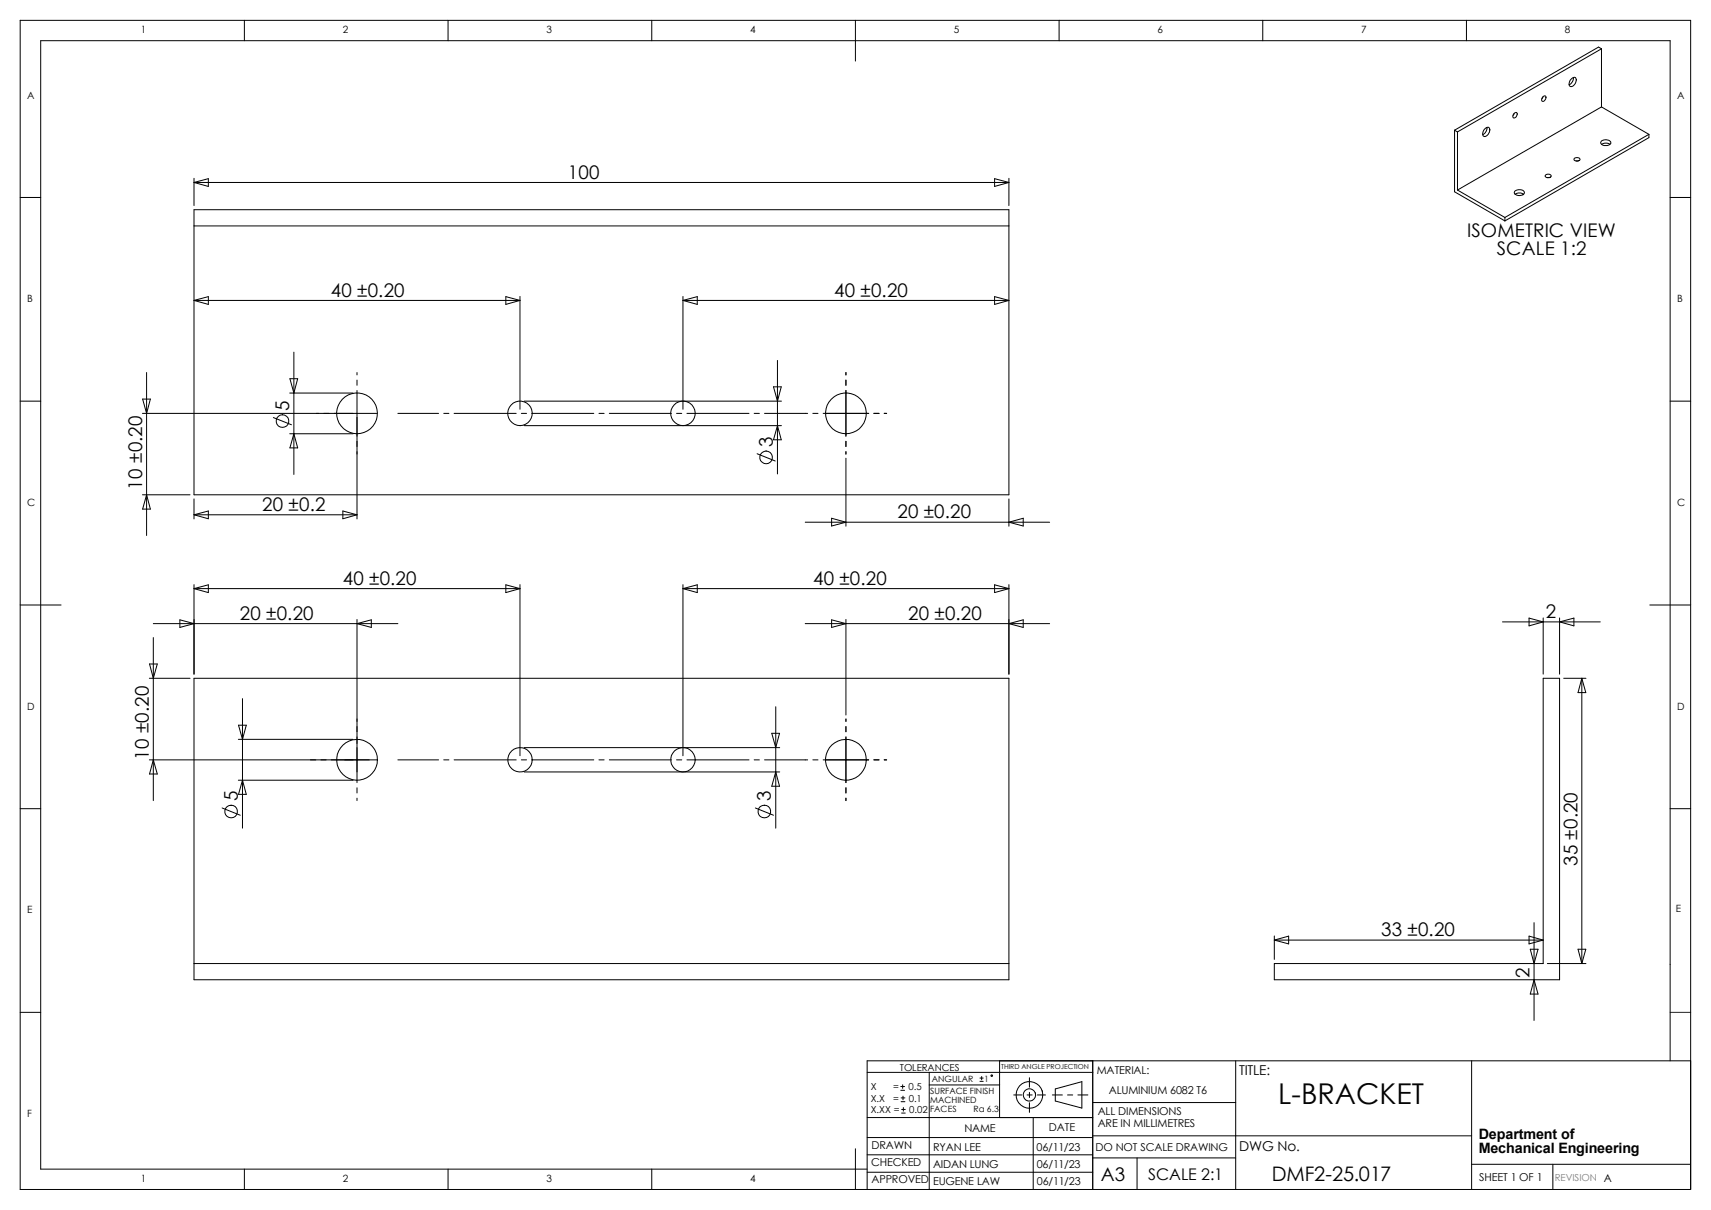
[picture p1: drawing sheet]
<svg xmlns="http://www.w3.org/2000/svg" width="420mm" height="297mm" viewBox="0 0 420 297" stroke-linecap="round" stroke-linejoin="round" font-family="sans-serif">
<path d="M410 248.5h5" fill="none" stroke="#00f" stroke-width=".25"/>
<g fill="none" stroke="#000" stroke-width=".25">
<path d="M5 5h410v287h-410zM60 5v5M110 5v5M160 5v5M210 5v10M260 5v5M310 5v5M360 5v5M385.5 19.6a.72 .72 0 0 1 .7-.6 .72 .72 0 0 1 .7 .4 1.49 1.49 0 0 1-1.5 1.8 1.24 1.24 0 0 1 .1-1.6zM386.2 19v.2a1.96 1.96 0 0 1-1.1 1.6M393.1 12l-.7-.4-35.4 20.4M393.1 12l-35.3 20.4"/>
<path d="M393.1 12v14.2M357 32v15.1l12.4 7.1M357 32l.8 .4M357.8 32.4v14.3M364.3 31.8a.71 .71 0 0 1 .7-.6 .71 .71 0 0 1 .7 .5 1.48 1.48 0 0 1-1.5 1.7 1.23 1.23 0 0 1 .1-1.6zM365 31.3v.2a1.96 1.96 0 0 1-1.1 1.6M371.6 27.9l-.2 .4M371.7 27.8a.45 .45 0 0 1 .7 0 .45 .45 0 0 1-.1 .6 .48 .48 0 0 1-.6 .6 .48 .48 0 0 1-.3-.8zM378.7 23.8l-.2 .4M378.8 23.7a.45 .45 0 0 1 .7 0 .45 .45 0 0 1-.2 .7 .51 .51 0 0 1-.7 .5 .51 .51 0 0 1 0-.9zM386.4 38.9l.4-.2a.59 .59 0 0 1 .7 0 .59 .59 0 0 1 .2 .6l-.6 .2a.53 .53 0 0 1-.5-.1 .53 .53 0 0 1-.2-.5zM386.8 39.5h.5"/>
<path d="M393.1 34.7a1.65 1.65 0 0 1 2.3 .2 1.31 1.31 0 0 1-2 .7 .56 .56 0 0 1-.3-.9zM393.1 26.2l-35.3 20.5M393.1 26.2l11.6 6.8M393.1 35.4l.9-.3 .8 .1 .4 .2M404.7 33l-35.3 20.4M404.7 33v.8l-35.3 20.4M5 48.5h5M47.6 51.5h200v70h-200zM47.6 43.8v6.7M47.6 55.5h200M47.6 44.8l3.5-.9v1.9zM47.6 44.8h200"/>
<path d="M244.1 43.9l3.5 .9-3.5 1zM247.6 43.8v6.7M357.8 46.7l11.6 6.7M369.4 53.4v.8M371.9 46.9l.6-.3a1.02 1.02 0 0 1 1.1 0 1.02 1.02 0 0 1 .5 1l-.3 .2a1.57 1.57 0 0 1-2.1-.5zM371.9 47.7l.1-.1a1.93 1.93 0 0 1 2 .1M379.3 43a.81 .81 0 0 1 1.4 .3l-.3 .3a.66 .66 0 0 1-.7 0 .66 .66 0 0 1-.4-.6zM379.8 43.6h.5M410 48.5h5M47.6 73.7l3.5-.9v1.9zM47.6 73.7h80M124.2 72.8l3.4 .9-3.4 1z"/>
<path d="M127.6 72.8v27.7M167.6 72.8v27.7M167.6 73.7l3.6-.9v1.9zM167.6 73.7h80M244.1 72.8l3.5 .9-3.5 1zM5 98.5h5M35 98h1.9l-.9 3.5zM36 91.4v40M71.1 96.5h15.6M71.2 93h1.9l-1 3.5zM72.1 86.4v30.1M87.6 91.4v.6"/>
<path d="M87.6 93.3v1.3M87.6 95.8v31.6M128.7 98.5h63.1M189.9 95h1.9l-1 3.5zM190.8 88.5v27.8M207.6 91.4v.6M207.6 93.3v1.3M207.6 95.8v11.3M410 98.5h5M35 101.5h57.6M67.1 102.5l4.4 1.8M71.1 106.5h15.6"/>
<path d="M72.1 106.5l1 3.4h-1.9zM97.7 101.5h10M108.9 101.5h1.3M111.5 101.5h15.2M128 101.5h1.2M128.7 104.5h63.1M130.5 101.5h15.3M147 101.5h1.3M149.6 101.5h15.2M166.1 101.5h1.2M168.6 101.5h15.3M185.1 101.5h1.3"/>
<path d="M185.8 111.4l4.5 1.8M187.7 101.5h10.5M190.8 104.5l1 3.4h-1.9zM199.5 101.5h1.3M202.1 101.5h11.1M207.6 108.3v1.3M207.6 110.9v.6M207.6 112.5v16.7M214.5 101.5h1.3M217 101.5h.6M35 121.5h11.7M36 121.5l.9 3.5h-1.9z"/>
<path d="M47.6 122.5v4.9M47.6 126.4l3.5-1v1.9zM47.6 126.4h40M84.2 125.4l3.4 1-3.4 .9zM197.7 128.2h59.9M204.1 127.2l3.5 1-3.5 .9zM247.6 122.5v6.7M247.6 128.2l3.6-1v1.9zM5 148.5h10M37.6 153.1h60.1M37.6 156.5v40M44.2 152.1l3.4 1-3.4 .9z"/>
<path d="M47.6 143.5v22M47.6 144.5l3.5-.9v1.9zM47.6 144.5h80M87.6 152.1v40M87.6 153.1l3.5-1v1.9zM124.2 143.6l3.4 .9-3.4 1zM127.6 143.5v42M167.6 144.5h80M167.6 143.5v42M167.6 144.5l3.6-.9v1.9zM197.7 153.1h59.9M204.1 152.1l3.5 1-3.5 .9z"/>
<path d="M207.6 152.1v23.4M244.1 143.6l3.5 .9-3.5 1zM247.6 143.5v22M247.6 153.1l3.6-1v1.9zM368.8 152.7h24M375.3 151.7l3.5 1-3.5 .9zM378.8 151.7v13.8M382.8 151.7v13.8M382.8 152.7l3.5-1v1.9zM405 148.5h10M36.7 166.5h10M36.7 163h1.9l-1 3.5z"/>
<path d="M47.6 166.5h200v74h-200zM58.5 178h2l-1 3.5zM59.5 171.5v31.8M190.4 173.5v29.8M207.6 176.5v.6M207.6 178.4v1.2M378.8 166.5h4v74h-70v-4h66zM383.8 166.5h5.5M388.3 166.5l1 3.5h-2zM388.3 166.5v70M5 198.5h5M36.7 186.5h55.9"/>
<path d="M37.6 186.5l1 3.5h-1.9zM54.5 198.3l4.5 1.8M58.5 181.5h28.2M58.5 191.5h28.2M59.5 191.5l1 3.5h-2zM87.6 193.4v1.2M87.6 195.9v.6M97.7 186.5h10M108.9 186.5h1.3M111.5 186.5h15.2M128 186.5h1.2M128.7 189.5h62.7"/>
<path d="M128.7 183.5h62.7M130.5 186.5h15.3M147 186.5h1.3M149.6 186.5h15.2M166.1 186.5h1.2M168.6 186.5h15.3M185.1 186.5h1.3M185.4 198.3l4.5 1.8M187.7 186.5h10.5M189.4 180h1.9l-.9 3.5zM190.4 189.5l.9 3.5h-1.9zM199.5 186.5h1.3"/>
<path d="M202.1 186.5h11.1M207.6 180.9v11.2M207.6 193.4v1.2M207.6 195.9v.6M214.5 186.5h1.3M217 186.5h.6M410 198.5h5M47.6 236.5h200M312.8 229.7v5.8M312.8 230.8l3.5-1v1.9zM312.8 230.8h66M375.3 229.8l3.5 1-3.5 .9z"/>
<path d="M375.6 233h1.9l-.9 3.5zM376.6 226.5v24M379.8 236.5h9.5M387.3 233h2l-1 3.5zM5 248.5h5M376.6 240.5l.9 3.5h-1.9zM212.9 279.2h55.3M212.9 274.3h55.3M212.9 263.2h55.3M221.1 267.6h.9M221.1 266.7h.9M221.2 270.4h.9"/>
<path d="M221.2 269.5h.9M221.3 273.2h.9M221.3 272.3h.9M221.6 266.3v.9M221.7 269.1v.9M221.7 271.9v.9M228.1 263.2v28.8M228.1 266.3h17.3M240.5 265.4h.8M240.5 264.6h.8M241 264.2v.8M245.4 260.4v13.9"/>
<path d="M248.8 268.8h2M252.1 268.8h1.3M252.7 264.5v2.4M252.7 268.1v1.3M252.7 270.7v2.3M253.6 274.3v17.7M254.6 268.8h2M258.3 268.8h2.5M259 267.3l6.6-1.8v6.5l-6.6-1.7zM262 268.8h1.3M264.6 268.8h2.4M268.2 270.6h35.1"/>
<path d="M268.2 278.8h93M268.2 260.4v31.6M303.3 260.4v31.6M361.2 260.4v31.6M410 260.4v-250.4h-400v277h202.9M415 260.4h-202.1v31.6M60 287v5M110 287v5M160 287v5M210 282v10M212.9 283.5h55.3M212.9 287.7h55.3"/>
<path d="M268.2 284.2h35.1M279.1 284.2v7.8M361.2 285.8h53.8M381.2 285.8v6.2"/>
<circle cx="69.3" cy="103.4" r="1.56"/>
<circle cx="87.7" cy="101.5" r="5"/>
<circle cx="127.7" cy="101.5" r="3"/>
<circle cx="167.6" cy="101.5" r="3"/>
<circle cx="188" cy="112.3" r="1.57"/>
<circle cx="207.7" cy="101.5" r="5"/>
<circle cx="56.7" cy="199.2" r="1.56"/>
<circle cx="87.6" cy="186.5" r="5"/>
<circle cx="127.6" cy="186.5" r="3"/>
<circle cx="167.6" cy="186.5" r="3"/>
<circle cx="187.6" cy="199.2" r="1.56"/>
<circle cx="207.6" cy="186.5" r="5"/>
<circle cx="243.4" cy="264" r=".19"/>
<circle cx="252.7" cy="268.8" r="1.52"/>
<circle cx="252.7" cy="268.8" r="3.3"/>
</g>
<text font-size="7" x="313.8" y="271">L-BRACKET</text>
<text font-size="4.9" x="312.2" y="289.9">DMF2-25.017</text>
<g font-size="4.6">
<text x="139.4" y="43.9">100</text>
<text x="360.1" y="58.2">ISOMETRIC VIEW</text>
<text x="367.4" y="62.7">SCALE 1:2</text>
<text x="81.2" y="72.8">40 ±0.20</text>
<text x="204.7" y="72.8">40 ±0.20</text>
<text x="71" y="100.9" transform="rotate(-90 71 100.9)">5</text>
<text x="189.7" y="109.8" transform="rotate(-90 189.7 109.8)">3</text>
<text x="34.9" y="120.2" transform="rotate(-90 34.9 120.2)">10 ±0.20</text>
<text x="64.4" y="125.4">20 ±0.2</text>
<text x="220.3" y="127.3">20 ±0.20</text>
<text x="84.1" y="143.6">40 ±0.20</text>
<text x="199.6" y="143.6">40 ±0.20</text>
<text x="58.9" y="152.1">20 ±0.20</text>
<text x="222.9" y="152.1">20 ±0.20</text>
<text x="379.4" y="151.7">2</text>
<text x="36.5" y="186.5" transform="rotate(-90 36.5 186.5)">10 ±0.20</text>
<text x="58.4" y="196.7" transform="rotate(-90 58.4 196.7)">5</text>
<text x="189.2" y="196.7" transform="rotate(-90 189.2 196.7)">3</text>
<text x="387.2" y="212.6" transform="rotate(-90 387.2 212.6)">35 ±0.20</text>
<text x="339" y="229.8">33 ±0.20</text>
<text x="375.5" y="240" transform="rotate(-90 375.5 240)">2</text>
<text x="270.2" y="289.8">A3</text>
</g>
<text font-size="3.9" x="281.9" y="289.7">SCALE 2:1</text>
<g font-size="3.5">
<text x="363" y="279.6">Department of</text>
<text x="363" y="283.1">Mechanical Engineering</text>
</g>
<g font-size="3.3">
<text x="304.2" y="264">TITLE:</text>
<text x="304.2" y="282.5">DWG No.</text>
</g>
<g font-size="2.7">
<text x="269.2" y="263.5">MATERIAL:</text>
<text x="272.2" y="268.6">ALUMINIUM 6082 T6</text>
<text x="269.5" y="273.7">ALL DIMENSIONS</text>
<text x="236.7" y="277.8">NAME</text>
<text x="257.5" y="277.6">DATE</text>
<text x="269.5" y="276.6">ARE IN MILLIMETRES</text>
<text x="213.9" y="286.1">CHECKED</text>
<text x="214" y="282">DRAWN</text>
<text x="229" y="286.8">AIDAN LUNG</text>
<text x="229.1" y="282.6">RYAN LEE</text>
<text x="254.4" y="282.4">06/11/23</text>
<text x="254.5" y="286.7">06/11/23</text>
<text x="268.9" y="282.5">DO NOT SCALE DRAWING</text>
<text x="214" y="290.4">APPROVED</text>
<text x="229" y="290.9">EUGENE LAW</text>
<text x="254.5" y="290.8">06/11/23</text>
<text x="363.1" y="289.8">SHEET 1 OF 1</text>
</g>
<g font-size="2.5">
<text x="34.5" y="8.2">1</text>
<text x="84.2" y="8.2">2</text>
<text x="134.2" y="8.2">3</text>
<text x="184.1" y="8.2">4</text>
<text x="234.2" y="8.2">5</text>
<text x="284.1" y="8.2">6</text>
<text x="334.1" y="8.2">7</text>
<text x="384.1" y="8.2">8</text>
<text x="6.6" y="24.2">A</text>
<text x="411.6" y="24.2">A</text>
<text x="6.6" y="74.2">B</text>
<text x="411.6" y="74.2">B</text>
<text x="6.6" y="124.2">C</text>
<text x="411.6" y="124.2">C</text>
<text x="6.6" y="174.2">D</text>
<text x="411.6" y="174.2">D</text>
<text x="6.6" y="224.2">E</text>
<text x="411.4" y="223.9">E</text>
<text x="6.6" y="274.2">F</text>
<text x="34.5" y="290.2">1</text>
<text x="84.2" y="290.2">2</text>
<text x="134.2" y="290.2">3</text>
<text x="184.1" y="290.2">4</text>
</g>
<g font-size="2.4">
<text x="220.9" y="262.8">TOLERANCES</text>
<text x="213.7" y="267.6">X</text>
<text x="219.2" y="267.6">=</text>
<text x="223" y="267.6">0.5</text>
<text x="213.7" y="270.4">X.X</text>
<text x="213.7" y="273.2">X.XX =</text>
<text x="219.3" y="270.4">=</text>
<text x="223.1" y="270.4">0.1</text>
<text x="223.2" y="273.2">0.02</text>
</g>
<text font-size="2.4" fill="#808080" x="381.7" y="289.8">REVISION A</text>
<g font-size="2.1">
<text x="228.3" y="268.6">SURFACE FINISH</text>
<text x="228.7" y="265.5">ANGULAR</text>
<text x="241.6" y="265.5">1</text>
<text x="228.3" y="272.9">FACES</text>
<text x="228.3" y="270.8">MACHINED</text>
<text x="239" y="272.9">Ra 6.3</text>
</g>
<text font-size="1.7" x="245.7" y="262.5">THIRD ANGLE PROJECTION</text>
</svg>
